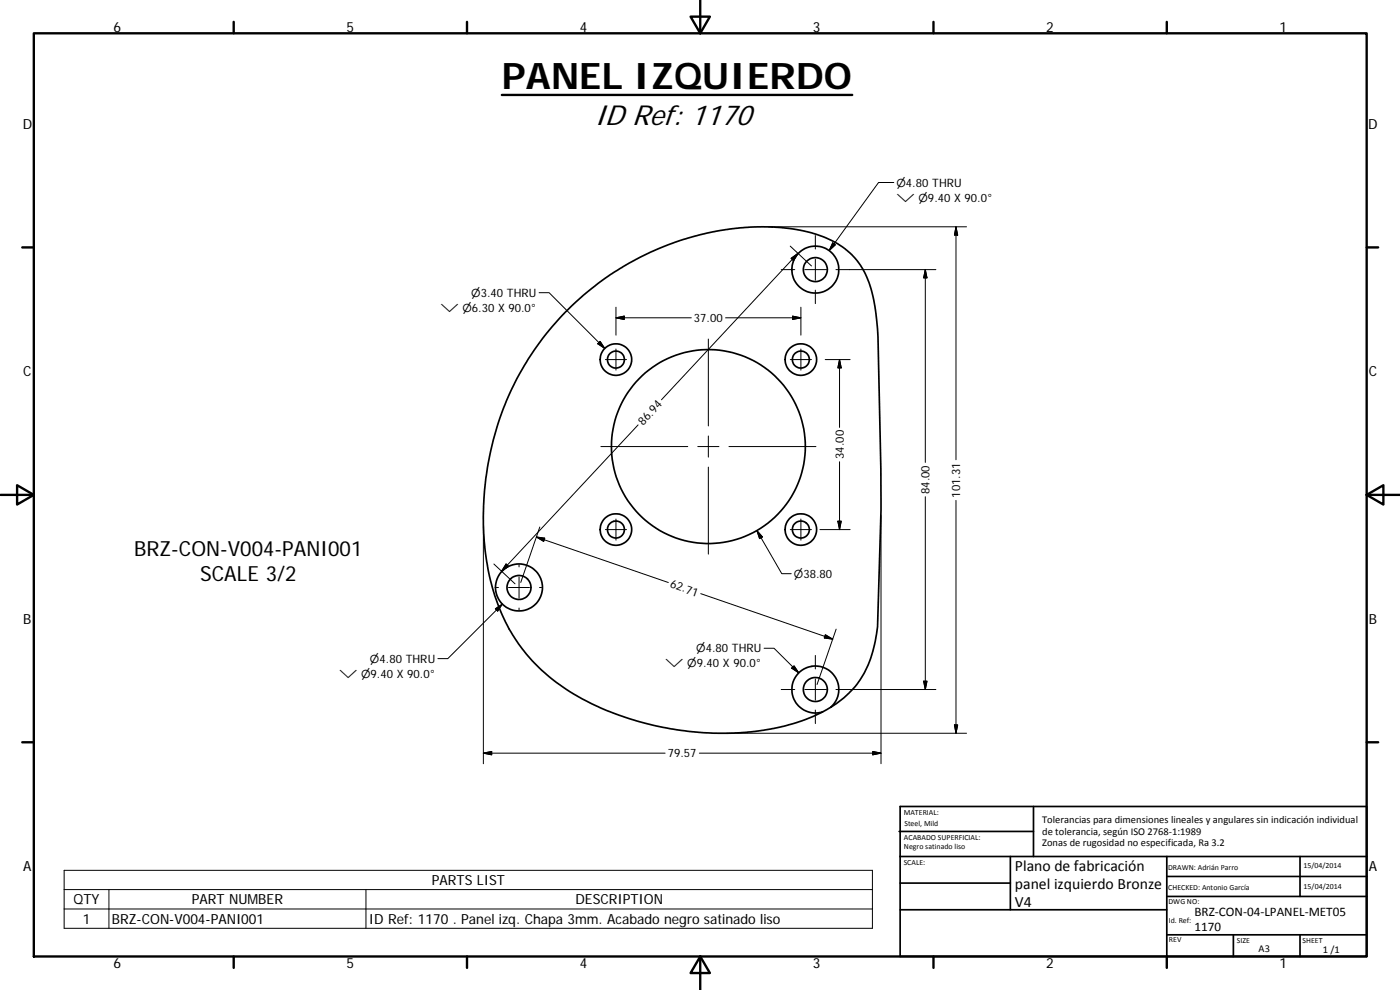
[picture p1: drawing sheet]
<svg xmlns="http://www.w3.org/2000/svg" width="420mm" height="297mm" viewBox="0 0 420 297" stroke-linecap="round" stroke-linejoin="round" font-family="sans-serif">
<g fill="none" stroke="#000" stroke-width=".51">
<path d="M249.3 212.2a27.5 27.5 0 0 0 13.4-20l.7-4.2 1-34.9v-12.2l-1-42.1a42.8 42.8 0 0 0-4.5-18.1 24.1 24.1 0 0 0-15.2-10.8l-3.4-.8-5-.7-8.2-.3-5.3 .3-4.1 .5-8.2 1.7a86 86 0 0 0-64.4 82.3 67 67 0 0 0 9.7 39.1 59.7 59.7 0 0 0 29.3 22l.9 .3a91.1 91.1 0 0 0 37.3 5.5l6.8-.7 7.2-1.5a49.2 49.2 0 0 0 10.6-4M269.8 249.5h40.4M270.1 257h140.1M270.1 242h140.1v45h-140.1zM303.2 257v16M310.2 242v15M350.2 257v30M390.2 257v12M270.1 273h80.1M270.1 265h33.1M350.2 269h60M350.2 263h60"/>
<path d="M350.2 280.5h60M370.2 280.5v6.5M390.2 280.5v6.5"/>
<circle cx="244.7" cy="80.9" r="7.1"/>
<circle cx="244.7" cy="80.9" r="3.6"/>
<circle cx="184.8" cy="107.9" r="4.7"/>
<circle cx="184.8" cy="107.9" r="2.55"/>
<circle cx="240.3" cy="107.9" r="2.55"/>
<circle cx="240.4" cy="107.9" r="4.7"/>
<circle cx="212.6" cy="134" r="29.1"/>
<circle cx="184.8" cy="158.9" r="4.7"/>
<circle cx="184.8" cy="158.9" r="2.56"/>
<circle cx="240.3" cy="158.9" r="2.55"/>
<circle cx="240.4" cy="158.9" r="4.7"/>
<circle cx="155.7" cy="176.3" r="3.6"/>
<circle cx="155.8" cy="176.3" r="7.1"/>
<circle cx="244.7" cy="206.9" r="7.1"/>
<circle cx="244.7" cy="206.9" r="3.6"/>
</g>
<g fill="none" stroke="#000" stroke-width=".71">
<path d="M10.1 10h400.1v277h-400.1zM70.1 6.6v3.4M140.2 6.6v3.4M207.3 5h5.8l-2.9 5zM210.2 0v10M280.2 6.6v3.4M350.2 6.6v3.4M150.6 28.5h105.2M6.7 74.2h3.4M410.2 74.2h3.4M.2 148.5h9.9M5.1 145.6l5 2.9-5 2.9z"/>
<path d="M410.2 148.5l5-2.9v5.8zM410.2 148.5h9.9M6.7 222.7h3.4M410.2 222.7h3.4M70.1 287v3.4M140.2 287v3.4M210.2 287l2.9 5h-5.8zM210.2 287v10M280.2 287v3.4M350.2 287v3.4"/>
</g>
<g fill="none" stroke="#000" stroke-width=".3">
<path d="M268.2 54.8h-4.5l-14.9 20.4M230.6 68.1h59.5M237.2 73.9l6.3 5.9M237.4 77.5l2.1-1.5-1.4 2.2zM239.5 76l-41 44M244.7 70.7v4M244.7 77.7v6.4M249.9 72.9l.8 .5-1.9 1.8zM286.9 68.1v69.8M286.9 68.1l.5 2.4h-1zM161.8 87.8h3l16.7 16.7M184.9 92.2v8.4"/>
<path d="M184.9 95.4l2.4-.6v1.1zM184.9 95.4h22.6M217.8 95.4h22.6M234.5 80.9h4M237.8 94.8l2.6 .6-2.6 .5zM240.4 92.2v8.4M241.5 80.9h6.4M244.7 87.1v4M277.7 80.9l.5 2.5h-1zM277.7 80.9v57.8M280.9 80.9h-30M180.1 102.4l1.4 2.1-2.1-1.4z"/>
<path d="M181.7 107.9h6.3M184.9 104.7v6.4M212.6 101.7v26.1M237.2 107.9h6.3M240.4 104.7v6.4M247.7 107.9h7.4M252 107.9v20.3M252 107.9l.5 2.5h-1.1zM180.3 134h26.1M191.5 127.5l-41 43.9M209.4 134h6.4M212.6 130.8v6.4"/>
<path d="M218.8 134h26.1M252 138.5v20.4M145.1 158.1v71.1M162 158.1l-5.7 16.7M181.7 158.9h6.3M184.9 155.7v6.4M212.6 140.1v26.2M227.1 159.2l7.5 12.9h2.9M227.1 159.2l1.7 1.9-.8 .5zM237.2 158.9h6.3M240.4 155.7v6.4M246.1 158.9h9"/>
<path d="M251.4 156.4h1.1l-.5 2.5zM264.4 154.7v74.5M277.7 149v57.9M286.9 150.1v69.9M148.2 169.2l6.4 6M149 176.3h.6M151.9 169.2l.7 .7-2.1 1.5zM152.6 176.3h6.3M155.8 169.5v.6M155.8 173.1v6.4M161 161.1l39.6 13.7M161 161.1l2.5 .4-.3 .9z"/>
<path d="M161.9 176.3h.6M210.3 178.1l39.6 13.7M148.7 182.7l2.1-1.4-1.4 2zM150.8 181.3l-16.4 16.3h-3M155.8 182.4v.6M229.3 194.5h3l7.4 7.4M244.7 196.7v4M247.7 190.5l2.2 1.3-2.5-.4zM250.9 188.8l-5.7 16.6M234.5 206.9h4M237.6 200.5l.7-.7 1.4 2.1zM241.5 206.9h6.4"/>
<path d="M244.7 203.7v6.4M244.7 213v4.1M250.9 206.9h30M277.2 204.4h1l-.5 2.5zM286.4 217.5h1l-.5 2.5zM145.1 226l2.5-.5v1zM145.1 226h54.5M209.9 226h54.5M218 220h72.1M261.9 225.5l2.5 .5-2.5 .5zM19.3 261.1h242.5v17.4h-242.5zM19.3 266.9h242.5"/>
<path d="M19.3 272.7h242.5M32.7 266.9v11.6M109.8 266.9v11.6"/>
</g>
<g fill="#000" stroke="#000" stroke-width=".3">
<path d="M237.4 77.5l2.1-1.5-1.4 2.2zM249.9 72.9l.8 .5-1.9 1.8zM286.9 68.1l.5 2.4h-1zM184.9 95.4l2.4-.6v1.1zM237.8 94.8l2.6 .6-2.6 .5zM277.7 80.9l.5 2.5h-1zM180.1 102.4l1.4 2.1-2.1-1.4zM252 107.9l.5 2.5h-1.1zM251.4 156.4h1.1l-.5 2.5zM151.9 169.2l.7 .7-2.1 1.5zM161 161.1l2.5 .4-.3 .9zM227.1 159.2l1.7 1.9-.8 .5z"/>
<path d="M148.7 182.7l2.1-1.4-1.4 2zM247.7 190.5l2.2 1.3-2.5-.4zM237.6 200.5l.7-.7 1.4 2.1zM277.2 204.4h1l-.5 2.5zM286.4 217.5h1l-.5 2.5zM145.1 226l2.5-.5v1zM261.9 225.5l2.5 .5-2.5 .5z"/>
</g>
<text font-size="11" x="150.6" y="26.7">PANEL IZQUIERDO</text>
<text font-size="8.7" x="178.5" y="37.4">ID Ref: 1170</text>
<g font-size="6.3">
<text x="40.3" y="166.8">BRZ-CON-V004-PANI001</text>
<text x="60.1" y="174.4">SCALE 3/2</text>
</g>
<g font-size="4.7">
<text x="304.6" y="261.2">Plano de fabricación</text>
<text x="304.6" y="266.6">panel izquierdo Bronze</text>
<text x="304.6" y="272">V4</text>
</g>
<g font-size="4.2">
<text x="34" y="9.6">6</text>
<text x="104" y="9.6">5</text>
<text x="174" y="9.6">4</text>
<text x="244" y="9.6">3</text>
<text x="314" y="9.6">2</text>
<text x="384" y="9.6">1</text>
<text x="6.8" y="38.7">D</text>
<text x="410.6" y="38.7">D</text>
<text x="7" y="112.9">C</text>
<text x="410.8" y="112.9">C</text>
<text x="7" y="187.1">B</text>
<text x="410.8" y="187.1">B</text>
<text x="7" y="261.3">A</text>
<text x="410.8" y="261.3">A</text>
<text x="129.6" y="265.6">PARTS LIST</text>
<text x="22" y="271.4">QTY</text>
<text x="57.6" y="271.3">PART NUMBER</text>
<text x="172.7" y="271.4">DESCRIPTION</text>
<text x="24.8" y="277.2">1</text>
<text x="33.6" y="277.2">BRZ-CON-V004-PANI001</text>
<text x="110.7" y="277.2">ID Ref: 1170 . Panel izq. Chapa 3mm. Acabado negro satinado liso</text>
<text x="34" y="290.4">6</text>
<text x="104" y="290.4">5</text>
<text x="174" y="290.4">4</text>
<text x="244" y="290.4">3</text>
<text x="314" y="290.4">2</text>
<text x="384" y="290.4">1</text>
</g>
<g font-size="3.9">
<text x="358.5" y="274.9">BRZ‐CON‐04‐LPANEL‐MET05</text>
<text x="358.5" y="279.4">1170</text>
</g>
<g font-size="3.5">
<text x="208.3" y="96.6">37.00</text>
<text x="193" y="127.8" transform="rotate(-47 193 127.8)">86.94</text>
<text x="253.2" y="137.7" transform="rotate(-90 253.2 137.7)">34.00</text>
<text x="279" y="148.3" transform="rotate(-90 279 148.3)">84.00</text>
<text x="288.2" y="149.3" transform="rotate(-90 288.2 149.3)">101.31</text>
<text x="200.9" y="176.2" transform="rotate(19 200.9 176.2)">62.71</text>
<text x="200.4" y="227.2">79.57</text>
</g>
<g font-size="3.3">
<text x="269" y="56">⌀4.80 THRU</text>
<text x="269" y="60.5">⌵ ⌀9.40 X 90.0°</text>
<text x="141.4" y="89.1">⌀3.40 THRU</text>
<text x="132.2" y="93.6">⌵ ⌀6.30 X 90.0°</text>
<text x="238.2" y="173.3">⌀38.80</text>
<text x="209" y="195.7">⌀4.80 THRU</text>
<text x="101.8" y="203.3">⌵ ⌀9.40 X 90.0°</text>
<text x="111" y="198.9">⌀4.80 THRU</text>
<text x="199.7" y="200.2">⌵ ⌀9.40 X 90.0°</text>
</g>
<g font-size="3.1">
<text x="312.8" y="246.8">Tolerancias para dimensiones lineales y angulares sin indicación individual</text>
<text x="312.8" y="250.4">de tolerancia, según ISO 2768‐1:1989</text>
<text x="312.8" y="254">Zonas de rugosidad no especificada, Ra 3.2</text>
<text x="377.7" y="285.6">A3</text>
<text x="397" y="285.9">1 /1</text>
</g>
<g font-size="2.4">
<text x="271.2" y="244.4">MATERIAL:</text>
<text x="271.3" y="251.9">ACABADO SUPERFICIAL:</text>
<text x="271.4" y="247.9">Steel, Mild</text>
<text x="271.3" y="254.6">Negro satinado liso</text>
<text x="271.2" y="259.7">SCALE:</text>
<text x="350.6" y="260.9">DRAWN: Adrián Parro</text>
<text x="391.2" y="260.6">15/04/2014</text>
<text x="350.6" y="267">CHECKED: Antonio García</text>
<text x="391.2" y="266.6">15/04/2014</text>
<text x="350.7" y="271.4">DWG NO:</text>
<text x="350.8" y="276.8">Id. Ref:</text>
<text x="350.8" y="282.8">REV</text>
<text x="371.2" y="282.9">SIZE</text>
<text x="390.9" y="282.9">SHEET</text>
</g>
</svg>
